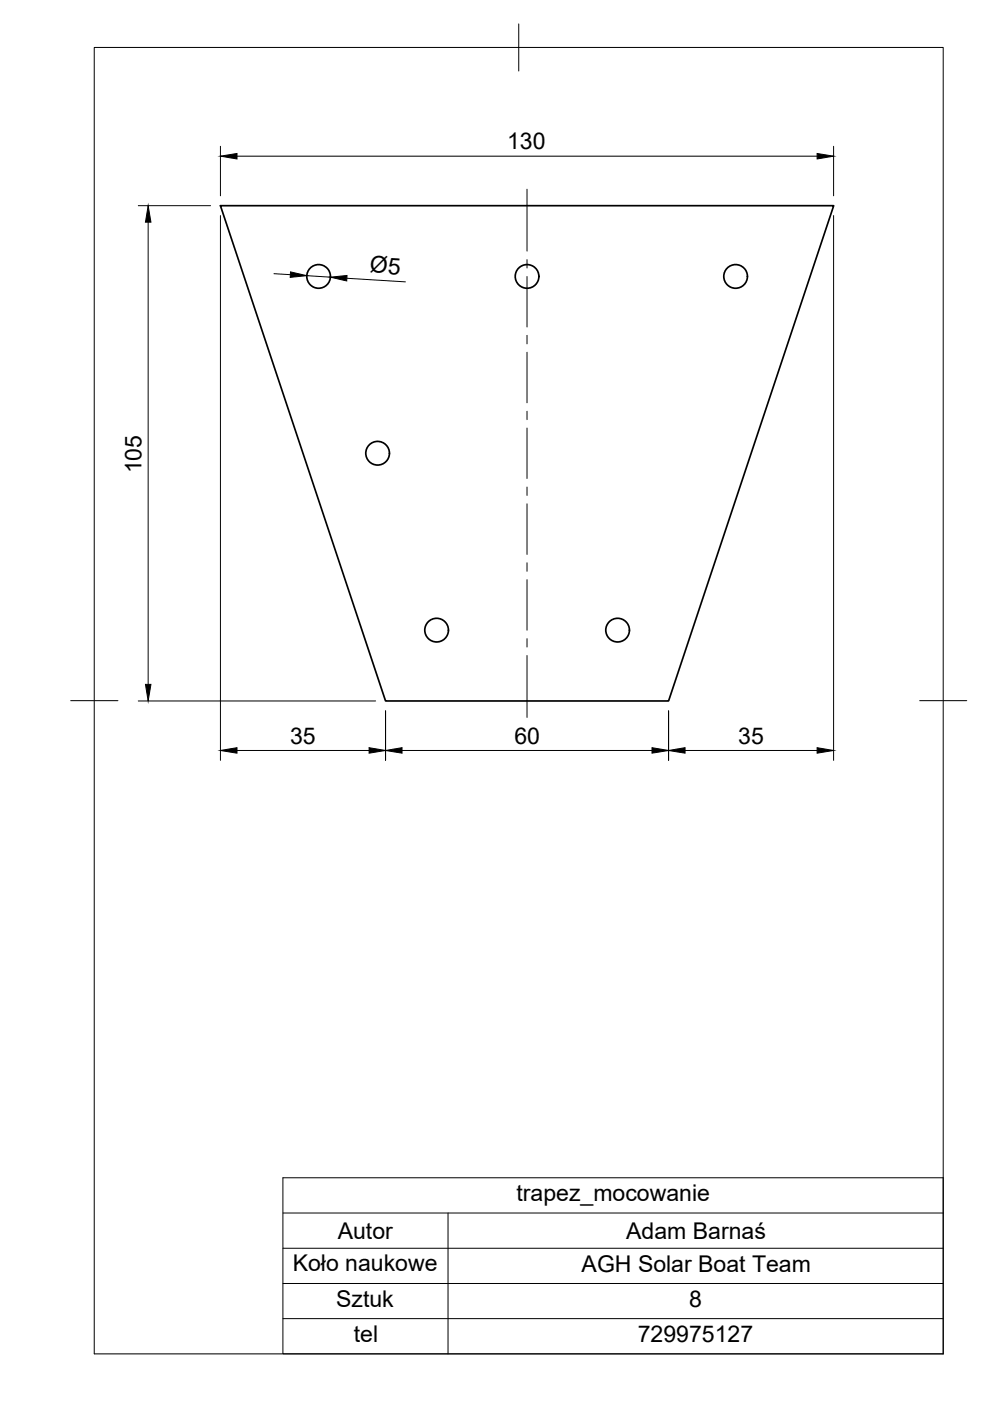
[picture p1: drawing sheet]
<svg xmlns="http://www.w3.org/2000/svg" width="210mm" height="297mm" viewBox="0 0 210 297" stroke-linecap="round" stroke-linejoin="round" font-family="sans-serif">
<!-- layer: Visible -->
<g fill="none" stroke="#000" stroke-width=".36">
<path d="M46.7 43.6h130.1l-35 105h-60.1z"/>
<circle cx="67.6" cy="58.6" r="2.51"/>
<circle cx="111.7" cy="58.6" r="2.51"/>
<circle cx="156" cy="58.6" r="2.51"/>
<circle cx="80.1" cy="96.1" r="2.51"/>
<circle cx="92.6" cy="133.6" r="2.51"/>
<circle cx="130.9" cy="133.6" r="2.51"/>
</g>
<!-- layer: FD_Dimensions -->
<g fill="none" stroke="#000" stroke-width=".21">
<path d="M46.7 31v10.5M50.2 33.1h123M176.7 31v10.5M29.3 43.6h15.3M31.4 47.1v98M46.7 45.7v115.5M58.1 58l3.5 .2M65.1 58.4l4.9 .4M73.6 59l12.4 .8M176.7 45.7v115.5M29.3 148.6h50.4M50.2 159.1h28.1"/>
<path d="M81.7 150.7v10.5M85.2 159.1h53M141.8 150.7v10.5M145.2 159.1h28"/>
</g>
<path d="M46.7 33.1l3.5-.6v1.2zM173.2 32.5l3.5 .6-3.5 .6zM31.4 43.6l.6 3.5h-1.2zM61.6 57.6l3.5 .8-3.6 .4zM70 58.8l3.6-.4-.1 1.2zM30.8 145.1h1.2l-.6 3.5zM46.7 159.1l3.5-.6v1.2zM78.3 158.5l3.4 .6-3.4 .6zM81.7 159.1l3.5-.6v1.2zM138.2 158.5l3.6 .6-3.6 .6zM141.8 159.1l3.4-.6v1.2zM173.2 158.5l3.5 .6-3.5 .6z" fill="#000" stroke="#000" stroke-width=".21"/>
<!-- layer: BORDER -->
<path d="M20 10.1h180v276.9h-180zM110 5.1v10M15 148.6h10M195 148.6h10" fill="none" stroke="#000" stroke-width=".21"/>
<!-- layer: Smart Centers -->
<g fill="none" stroke="#000" stroke-width=".21">
<path d="M111.7 40.1v13.1M111.7 55v1.8M111.7 58.6v10.7M111.7 71.1v1.8M111.7 74.7v10.7M111.7 87.2v1.8M111.7 90.7v10.8M111.7 103.3v1.7M111.7 106.8v10.7M111.7 119.3v1.8M111.7 122.9v10.7M111.7 135.4v1.8"/>
<path d="M111.7 139v13.1"/>
</g>
<!-- layer: Custom Tables -->
<path d="M60 249.7h140v37.3h-140zM60 257.2h140M95 257.2v29.8M60 264.7h140M60 272.1h140M60 279.6h140" fill="none" stroke="#000" stroke-width=".21"/>
<g font-size="4.9">
<text x="107.5" y="31.7">130</text>
<text x="78.3" y="57.7" transform="rotate(4 78.3 57.7)">Ø5</text>
<text x="30" y="100.4" transform="rotate(-90 30 100.4)">105</text>
<text x="61.5" y="157.7">35</text>
<text x="109.1" y="157.7">60</text>
<text x="156.5" y="157.7">35</text>
<text x="109.5" y="254.7">trapez_mocowanie</text>
<text x="71.6" y="262.6">Autor</text>
<text x="132.8" y="262.6">Adam Barnaś</text>
<text x="62.1" y="269.5">Koło naukowe</text>
<text x="123.3" y="269.6">AGH Solar Boat Team</text>
<text x="71.3" y="277.1">Sztuk</text>
<text x="146.1" y="277">8</text>
<text x="75" y="284.5">tel</text>
<text x="135.2" y="284.5">729975127</text>
</g>
</svg>
